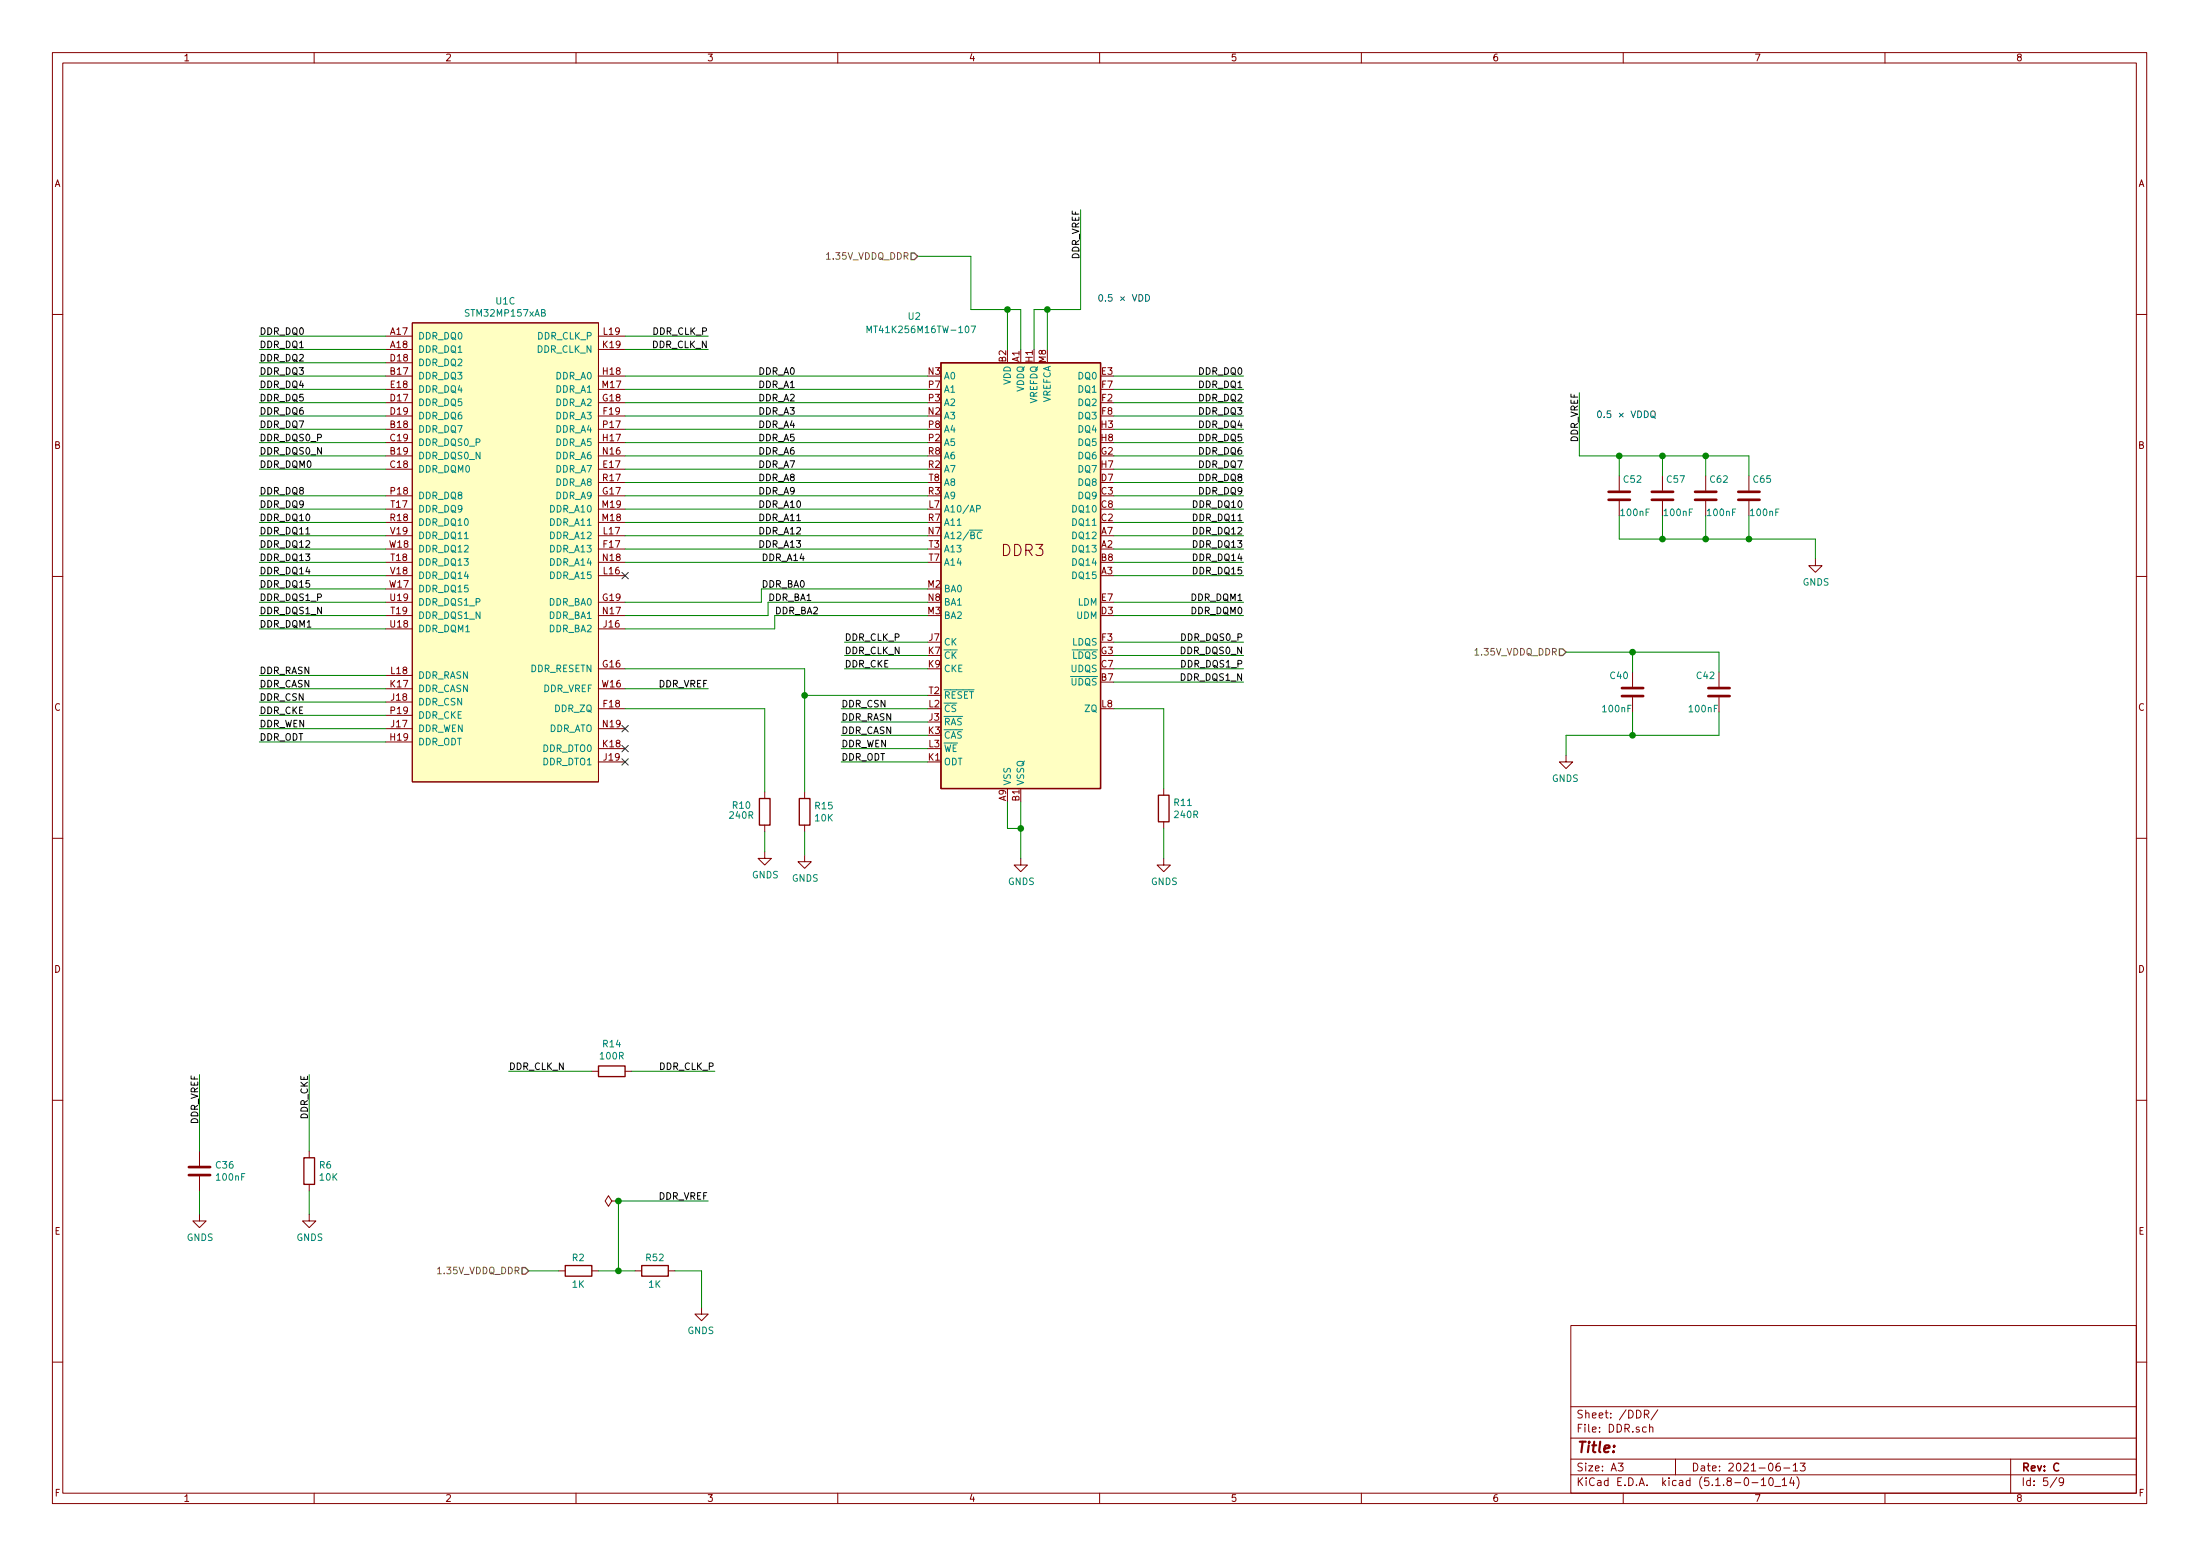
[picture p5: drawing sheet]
EESchema Schematic File Version 4
EELAYER 30 0
EELAYER END
$Descr A3 16535 11693
encoding utf-8
Sheet 5 9
Title ""
Date "2021-06-13"
Rev "C"
Comp ""
Comment1 ""
Comment2 ""
Comment3 ""
Comment4 ""
$EndDescr
$Comp
L Memory_RAM:AS4C256M16D3 U?
U 1 1
P 7675 4325
AR Path="/6039B5AB" Ref="U?"  Part="1" 
AR Path="/60386EBB/6039B5AB" Ref="U2"  Part="1" 
F 0 "U2" H 6875 6275 50  0000 C CNN
F 1 "MT41K256M16TW-107" H 6925 6175 50  0000 C CNN
F 2 "Package_BGA:BGA-96_9.0x13.0mm_Layout2x3x16_P0.8mm" H 7625 6125 50  0001 C CNN
F 3 "https://www.mouser.co.uk/datasheet/2/671/4Gb_DDR3L-1283964.pdf" H 7625 7025 50  0001 C CNN
F 4 "Micron" H 7675 4325 50  0001 C CNN "Mfr"
F 5 "MT41K256M16TW-107" H 7675 4325 50  0001 C CNN "PartNo"
F 6 "~" H 7675 4325 50  0001 C CNN "LCSC"
F 7 "~" H 7675 4325 50  0001 C CNN "Comment"
F 8 "~" H 7675 4325 50  0001 C CNN "Mouser"
	1    7675 4325
	1    0    0    -1  
$EndComp
Wire Wire Line
	7675 6025 7675 6225
$Comp
L power:GNDS #PWR037
U 1 1
P 7675 6450
F 0 "#PWR037" H 7675 6200 50  0001 C CNN
F 1 "GNDS" H 7680 6277 50  0000 C CNN
F 2 "" H 7675 6450 50  0001 C CNN
F 3 "" H 7675 6450 50  0001 C CNN
	1    7675 6450
	1    0    0    -1  
$EndComp
Wire Wire Line
	7575 6225 7675 6225
Wire Wire Line
	7575 6025 7575 6225
Connection ~ 7675 6225
Wire Wire Line
	7675 6225 7675 6450
Wire Wire Line
	7675 2625 7675 2325
Wire Wire Line
	7575 2625 7575 2325
Wire Wire Line
	7575 2325 7675 2325
Wire Wire Line
	7775 2625 7775 2325
Wire Wire Line
	7775 2325 7875 2325
Wire Wire Line
	7875 2325 7875 2625
Wire Wire Line
	7300 2325 7575 2325
Connection ~ 7575 2325
Wire Wire Line
	7875 2325 8125 2325
Connection ~ 7875 2325
Wire Wire Line
	6975 2825 4700 2825
Wire Wire Line
	6975 2925 4700 2925
Wire Wire Line
	4700 3025 6975 3025
Wire Wire Line
	6975 3125 4700 3125
Wire Wire Line
	4700 3225 6975 3225
Wire Wire Line
	6975 3325 4700 3325
Wire Wire Line
	4700 3425 6975 3425
Wire Wire Line
	6975 3525 4700 3525
Wire Wire Line
	4700 3625 6975 3625
Wire Wire Line
	6975 3725 4700 3725
Wire Wire Line
	4700 3825 6975 3825
Wire Wire Line
	6975 3925 4700 3925
Wire Wire Line
	4700 4025 6975 4025
Wire Wire Line
	6975 4125 4700 4125
Wire Wire Line
	4700 4225 6975 4225
NoConn ~ 4700 4325
Wire Wire Line
	4700 4525 5725 4525
Wire Wire Line
	5725 4525 5725 4425
Wire Wire Line
	5725 4425 6975 4425
Wire Wire Line
	6975 4525 5775 4525
Wire Wire Line
	5775 4525 5775 4625
Wire Wire Line
	5775 4625 4700 4625
Wire Wire Line
	4700 4725 5825 4725
Wire Wire Line
	5825 4725 5825 4625
Wire Wire Line
	5825 4625 6975 4625
Wire Wire Line
	4700 5025 6050 5025
Wire Wire Line
	6050 5025 6050 5225
Wire Wire Line
	4700 5175 5325 5175
$Comp
L Device:C C36
U 1 1
P 1500 8800
F 0 "C36" H 1615 8846 50  0000 L CNN
F 1 "100nF" H 1615 8755 50  0000 L CNN
F 2 "Capacitor_SMD:C_0402_1005Metric_Pad0.74x0.62mm_HandSolder" H 1538 8650 50  0001 C CNN
F 3 "~" H 1500 8800 50  0001 C CNN
F 4 "~" H 1500 8800 50  0001 C CNN "Mfr"
F 5 "~" H 1500 8800 50  0001 C CNN "PartNo"
F 6 "C1525" H 1500 8800 50  0001 C CNN "LCSC"
F 7 "~" H 1500 8800 50  0001 C CNN "Comment"
F 8 "~" H 1500 8800 50  0001 C CNN "Mouser"
	1    1500 8800
	1    0    0    -1  
$EndComp
Wire Wire Line
	1500 8950 1500 9125
$Comp
L power:GNDS #PWR034
U 1 1
P 1500 9125
F 0 "#PWR034" H 1500 8875 50  0001 C CNN
F 1 "GNDS" H 1505 8952 50  0000 C CNN
F 2 "" H 1500 9125 50  0001 C CNN
F 3 "" H 1500 9125 50  0001 C CNN
	1    1500 9125
	1    0    0    -1  
$EndComp
Wire Wire Line
	4700 5325 5750 5325
Wire Wire Line
	5750 5325 5750 5950
$Comp
L Device:R R10
U 1 1
P 5750 6100
F 0 "R10" H 5500 6150 50  0000 L CNN
F 1 "240R" H 5475 6075 50  0000 L CNN
F 2 "Resistor_SMD:R_0402_1005Metric_Pad0.72x0.64mm_HandSolder" V 5680 6100 50  0001 C CNN
F 3 "~" H 5750 6100 50  0001 C CNN
F 4 "~" H 5750 6100 50  0001 C CNN "Mfr"
F 5 "~" H 5750 6100 50  0001 C CNN "PartNo"
F 6 "~" H 5750 6100 50  0001 C CNN "LCSC"
F 7 "~" H 5750 6100 50  0001 C CNN "Comment"
F 8 "~" H 5750 6100 50  0001 C CNN "Mouser"
	1    5750 6100
	1    0    0    -1  
$EndComp
Wire Wire Line
	5750 6250 5750 6400
$Comp
L power:GNDS #PWR035
U 1 1
P 5750 6400
F 0 "#PWR035" H 5750 6150 50  0001 C CNN
F 1 "GNDS" H 5755 6227 50  0000 C CNN
F 2 "" H 5750 6400 50  0001 C CNN
F 3 "" H 5750 6400 50  0001 C CNN
	1    5750 6400
	1    0    0    -1  
$EndComp
Wire Wire Line
	2900 2525 1950 2525
Text Label 1950 2525 0    50   ~ 0
DDR_DQ0
Wire Wire Line
	2900 2625 1950 2625
Wire Wire Line
	1950 2725 2900 2725
Wire Wire Line
	2900 2825 1950 2825
Wire Wire Line
	1950 2925 2900 2925
Wire Wire Line
	2900 3025 1950 3025
Wire Wire Line
	1950 3125 2900 3125
Wire Wire Line
	2900 3225 1950 3225
Wire Wire Line
	1950 3325 2900 3325
Wire Wire Line
	2900 3425 1950 3425
Wire Wire Line
	1950 3525 2900 3525
Wire Wire Line
	1950 3725 2900 3725
Wire Wire Line
	2900 3825 1950 3825
Wire Wire Line
	1950 3925 2900 3925
Wire Wire Line
	2900 4025 1950 4025
Wire Wire Line
	1950 4125 2900 4125
Wire Wire Line
	2900 4225 1950 4225
Wire Wire Line
	1950 4325 2900 4325
Wire Wire Line
	2900 4425 1950 4425
Wire Wire Line
	1950 4525 2900 4525
Wire Wire Line
	9350 2825 8375 2825
Wire Wire Line
	8375 2925 9350 2925
Wire Wire Line
	9350 3025 8375 3025
Wire Wire Line
	8375 3125 9350 3125
Text Label 1950 2625 0    50   ~ 0
DDR_DQ1
Text Label 9350 2825 2    50   ~ 0
DDR_DQ0
Text Label 9350 2925 2    50   ~ 0
DDR_DQ1
Text Label 1950 2725 0    50   ~ 0
DDR_DQ2
Text Label 9350 3025 2    50   ~ 0
DDR_DQ2
Text Label 9350 3125 2    50   ~ 0
DDR_DQ3
Text Label 1950 2825 0    50   ~ 0
DDR_DQ3
Text Label 1950 2925 0    50   ~ 0
DDR_DQ4
Text Label 1950 3025 0    50   ~ 0
DDR_DQ5
Text Label 1950 3125 0    50   ~ 0
DDR_DQ6
Text Label 1950 3225 0    50   ~ 0
DDR_DQ7
Text Label 1950 3725 0    50   ~ 0
DDR_DQ8
Text Label 1950 3825 0    50   ~ 0
DDR_DQ9
Text Label 1950 3925 0    50   ~ 0
DDR_DQ10
Text Label 1950 4025 0    50   ~ 0
DDR_DQ11
Text Label 1950 4125 0    50   ~ 0
DDR_DQ12
Text Label 1950 4225 0    50   ~ 0
DDR_DQ13
Text Label 1950 4325 0    50   ~ 0
DDR_DQ14
Text Label 1950 4425 0    50   ~ 0
DDR_DQ15
Text Label 9350 3625 2    50   ~ 0
DDR_DQ8
Text Label 9350 3725 2    50   ~ 0
DDR_DQ9
Text Label 9350 3825 2    50   ~ 0
DDR_DQ10
Text Label 9350 3925 2    50   ~ 0
DDR_DQ11
Text Label 9350 4025 2    50   ~ 0
DDR_DQ12
Text Label 9350 4125 2    50   ~ 0
DDR_DQ13
Text Label 9350 4225 2    50   ~ 0
DDR_DQ14
Text Label 9350 4325 2    50   ~ 0
DDR_DQ15
Wire Wire Line
	8375 3625 9350 3625
Wire Wire Line
	8375 3725 9350 3725
Wire Wire Line
	8375 3825 9350 3825
Wire Wire Line
	8375 3925 9350 3925
Wire Wire Line
	8375 4025 9350 4025
Wire Wire Line
	8375 4125 9350 4125
Wire Wire Line
	8375 4225 9350 4225
Wire Wire Line
	8375 4325 9350 4325
Wire Wire Line
	9350 3225 8375 3225
Wire Wire Line
	8375 3325 9350 3325
Wire Wire Line
	9350 3425 8375 3425
Text Label 9350 3225 2    50   ~ 0
DDR_DQ4
Text Label 9350 3325 2    50   ~ 0
DDR_DQ5
Text Label 9350 3425 2    50   ~ 0
DDR_DQ6
Text Label 9350 3525 2    50   ~ 0
DDR_DQ7
Wire Wire Line
	9350 3525 8375 3525
Wire Wire Line
	8375 4825 9350 4825
Wire Wire Line
	9350 4925 8375 4925
Wire Wire Line
	8375 5025 9350 5025
Wire Wire Line
	8375 5125 9350 5125
Text Label 1950 3325 0    50   ~ 0
DDR_DQS0_P
Text Label 9350 4825 2    50   ~ 0
DDR_DQS0_P
Text Label 9350 4925 2    50   ~ 0
DDR_DQS0_N
Text Label 1950 3425 0    50   ~ 0
DDR_DQS0_N
Wire Wire Line
	1950 4625 2900 4625
Wire Wire Line
	1950 4725 2900 4725
Wire Wire Line
	1950 5075 2900 5075
Wire Wire Line
	1950 5175 2900 5175
Wire Wire Line
	1950 5275 2900 5275
Wire Wire Line
	1950 5375 2900 5375
Wire Wire Line
	1950 5475 2900 5475
Wire Wire Line
	1950 5575 2900 5575
Text Label 1950 4525 0    50   ~ 0
DDR_DQS1_P
Text Label 1950 4625 0    50   ~ 0
DDR_DQS1_N
Text Label 9350 5025 2    50   ~ 0
DDR_DQS1_P
Text Label 9350 5125 2    50   ~ 0
DDR_DQS1_N
Text Label 1950 3525 0    50   ~ 0
DDR_DQM0
Text Label 9350 4625 2    50   ~ 0
DDR_DQM0
Wire Wire Line
	8375 4625 9350 4625
Wire Wire Line
	8375 4525 9350 4525
Text Label 1950 4725 0    50   ~ 0
DDR_DQM1
Text Label 9350 4525 2    50   ~ 0
DDR_DQM1
Text Label 1950 5075 0    50   ~ 0
DDR_RASN
Text Label 6325 5425 0    50   ~ 0
DDR_RASN
Wire Wire Line
	6975 5325 6325 5325
Wire Wire Line
	6975 5425 6325 5425
Wire Wire Line
	6975 5525 6325 5525
Wire Wire Line
	6975 5625 6325 5625
Wire Wire Line
	6975 5725 6325 5725
Text Label 6325 5525 0    50   ~ 0
DDR_CASN
Text Label 1950 5175 0    50   ~ 0
DDR_CASN
Text Label 1950 5275 0    50   ~ 0
DDR_CSN
Text Label 6325 5325 0    50   ~ 0
DDR_CSN
Text Label 6325 5625 0    50   ~ 0
DDR_WEN
Text Label 1950 5475 0    50   ~ 0
DDR_WEN
Text Label 6325 5725 0    50   ~ 0
DDR_ODT
Text Label 1950 5575 0    50   ~ 0
DDR_ODT
Wire Wire Line
	6975 4825 6350 4825
Wire Wire Line
	6975 4925 6350 4925
Wire Wire Line
	6975 5025 6350 5025
Text Label 6350 5025 0    50   ~ 0
DDR_CKE
Text Label 1950 5375 0    50   ~ 0
DDR_CKE
Wire Wire Line
	4700 2525 5325 2525
Wire Wire Line
	4700 2625 5325 2625
Text Label 5325 2525 2    50   ~ 0
DDR_CLK_P
Text Label 5325 2625 2    50   ~ 0
DDR_CLK_N
Wire Wire Line
	8375 5325 8750 5325
Wire Wire Line
	8750 5325 8750 5925
$Comp
L power:GNDS #PWR038
U 1 1
P 8750 6450
F 0 "#PWR038" H 8750 6200 50  0001 C CNN
F 1 "GNDS" H 8755 6277 50  0000 C CNN
F 2 "" H 8750 6450 50  0001 C CNN
F 3 "" H 8750 6450 50  0001 C CNN
	1    8750 6450
	1    0    0    -1  
$EndComp
$Comp
L Device:R R11
U 1 1
P 8750 6075
F 0 "R11" H 8820 6121 50  0000 L CNN
F 1 "240R" H 8820 6030 50  0000 L CNN
F 2 "Resistor_SMD:R_0402_1005Metric_Pad0.72x0.64mm_HandSolder" V 8680 6075 50  0001 C CNN
F 3 "~" H 8750 6075 50  0001 C CNN
F 4 "~" H 8750 6075 50  0001 C CNN "Mfr"
F 5 "~" H 8750 6075 50  0001 C CNN "PartNo"
F 6 "~" H 8750 6075 50  0001 C CNN "LCSC"
F 7 "~" H 8750 6075 50  0001 C CNN "Comment"
F 8 "~" H 8750 6075 50  0001 C CNN "Mouser"
	1    8750 6075
	1    0    0    -1  
$EndComp
Wire Wire Line
	8750 6225 8750 6450
Wire Wire Line
	2325 8650 2325 8075
Text Label 2325 8075 3    50   ~ 0
DDR_CKE
$Comp
L Device:R R6
U 1 1
P 2325 8800
F 0 "R6" H 2395 8846 50  0000 L CNN
F 1 "10K" H 2395 8755 50  0000 L CNN
F 2 "Resistor_SMD:R_0402_1005Metric_Pad0.72x0.64mm_HandSolder" V 2255 8800 50  0001 C CNN
F 3 "~" H 2325 8800 50  0001 C CNN
F 4 "~" H 2325 8800 50  0001 C CNN "Mfr"
F 5 "~" H 2325 8800 50  0001 C CNN "PartNo"
F 6 "C25744" H 2325 8800 50  0001 C CNN "LCSC"
F 7 "~" H 2325 8800 50  0001 C CNN "Comment"
F 8 "~" H 2325 8800 50  0001 C CNN "Mouser"
	1    2325 8800
	1    0    0    -1  
$EndComp
Wire Wire Line
	2325 8950 2325 9125
$Comp
L power:GNDS #PWR0107
U 1 1
P 2325 9125
F 0 "#PWR0107" H 2325 8875 50  0001 C CNN
F 1 "GNDS" H 2330 8952 50  0000 C CNN
F 2 "" H 2325 9125 50  0001 C CNN
F 3 "" H 2325 9125 50  0001 C CNN
	1    2325 9125
	1    0    0    -1  
$EndComp
Wire Wire Line
	6050 5950 6050 5225
$Comp
L Device:R R15
U 1 1
P 6050 6100
F 0 "R15" H 6120 6146 50  0000 L CNN
F 1 "10K" H 6120 6055 50  0000 L CNN
F 2 "Resistor_SMD:R_0402_1005Metric_Pad0.72x0.64mm_HandSolder" V 5980 6100 50  0001 C CNN
F 3 "~" H 6050 6100 50  0001 C CNN
F 4 "~" H 6050 6100 50  0001 C CNN "Mfr"
F 5 "~" H 6050 6100 50  0001 C CNN "PartNo"
F 6 "C25744" H 6050 6100 50  0001 C CNN "LCSC"
F 7 "~" H 6050 6100 50  0001 C CNN "Comment"
F 8 "~" H 6050 6100 50  0001 C CNN "Mouser"
	1    6050 6100
	1    0    0    -1  
$EndComp
Wire Wire Line
	6050 6250 6050 6425
$Comp
L power:GNDS #PWR0108
U 1 1
P 6050 6425
F 0 "#PWR0108" H 6050 6175 50  0001 C CNN
F 1 "GNDS" H 6055 6252 50  0000 C CNN
F 2 "" H 6050 6425 50  0001 C CNN
F 3 "" H 6050 6425 50  0001 C CNN
	1    6050 6425
	1    0    0    -1  
$EndComp
Connection ~ 6050 5225
Wire Wire Line
	6050 5225 6975 5225
Wire Wire Line
	4750 8050 5375 8050
Wire Wire Line
	4450 8050 3825 8050
Text Label 5375 8050 2    50   ~ 0
DDR_CLK_P
Text Label 3825 8050 0    50   ~ 0
DDR_CLK_N
$Comp
L Device:R R14
U 1 1
P 4600 8050
F 0 "R14" V 4393 8050 50  0000 C CNN
F 1 "100R" V 4484 8050 50  0000 C CNN
F 2 "Resistor_SMD:R_0402_1005Metric_Pad0.72x0.64mm_HandSolder" V 4530 8050 50  0001 C CNN
F 3 "~" H 4600 8050 50  0001 C CNN
F 4 "~" H 4600 8050 50  0001 C CNN "Mfr"
F 5 "~" H 4600 8050 50  0001 C CNN "PartNo"
F 6 "C25076" H 4600 8050 50  0001 C CNN "LCSC"
F 7 "~" H 4600 8050 50  0001 C CNN "Comment"
F 8 "~" H 4600 8050 50  0001 C CNN "Mouser"
	1    4600 8050
	0    1    1    0   
$EndComp
Text Label 5700 2825 0    50   ~ 0
DDR_A0
Text Label 5700 2925 0    50   ~ 0
DDR_A1
Text Label 5700 3025 0    50   ~ 0
DDR_A2
Text Label 5700 3125 0    50   ~ 0
DDR_A3
Text Label 5700 3225 0    50   ~ 0
DDR_A4
Text Label 5700 3325 0    50   ~ 0
DDR_A5
Text Label 5700 3425 0    50   ~ 0
DDR_A6
Text Label 5700 3525 0    50   ~ 0
DDR_A7
Text Label 5700 3625 0    50   ~ 0
DDR_A8
Text Label 5700 3725 0    50   ~ 0
DDR_A9
Text Label 5700 3825 0    50   ~ 0
DDR_A10
Text Label 5700 3925 0    50   ~ 0
DDR_A11
Text Label 5700 4025 0    50   ~ 0
DDR_A12
Text Label 5700 4125 0    50   ~ 0
DDR_A13
Text Label 5725 4225 0    50   ~ 0
DDR_A14
Text Label 5725 4425 0    50   ~ 0
DDR_BA0
Text Label 5775 4525 0    50   ~ 0
DDR_BA1
Text Label 5825 4625 0    50   ~ 0
DDR_BA2
Wire Wire Line
	12175 3575 12175 3425
$Comp
L Device:C C52
U 1 1
P 12175 3725
F 0 "C52" H 12200 3850 50  0000 L CNN
F 1 "100nF" H 12175 3600 50  0000 L CNN
F 2 "Capacitor_SMD:C_0402_1005Metric_Pad0.74x0.62mm_HandSolder" H 12213 3575 50  0001 C CNN
F 3 "~" H 12175 3725 50  0001 C CNN
F 4 "~" H 12175 3725 50  0001 C CNN "Mfr"
F 5 "~" H 12175 3725 50  0001 C CNN "PartNo"
F 6 "C1525" H 12175 3725 50  0001 C CNN "LCSC"
F 7 "~" H 12175 3725 50  0001 C CNN "Comment"
F 8 "~" H 12175 3725 50  0001 C CNN "Mouser"
	1    12175 3725
	1    0    0    -1  
$EndComp
Wire Wire Line
	12175 3875 12175 4050
Wire Wire Line
	12500 3575 12500 3425
$Comp
L Device:C C57
U 1 1
P 12500 3725
F 0 "C57" H 12525 3850 50  0000 L CNN
F 1 "100nF" H 12500 3600 50  0000 L CNN
F 2 "Capacitor_SMD:C_0402_1005Metric_Pad0.74x0.62mm_HandSolder" H 12538 3575 50  0001 C CNN
F 3 "~" H 12500 3725 50  0001 C CNN
F 4 "~" H 12500 3725 50  0001 C CNN "Mfr"
F 5 "~" H 12500 3725 50  0001 C CNN "PartNo"
F 6 "C1525" H 12500 3725 50  0001 C CNN "LCSC"
F 7 "~" H 12500 3725 50  0001 C CNN "Comment"
F 8 "~" H 12500 3725 50  0001 C CNN "Mouser"
	1    12500 3725
	1    0    0    -1  
$EndComp
Wire Wire Line
	12500 3875 12500 4050
Wire Wire Line
	12825 3575 12825 3425
$Comp
L Device:C C62
U 1 1
P 12825 3725
F 0 "C62" H 12850 3850 50  0000 L CNN
F 1 "100nF" H 12825 3600 50  0000 L CNN
F 2 "Capacitor_SMD:C_0402_1005Metric_Pad0.74x0.62mm_HandSolder" H 12863 3575 50  0001 C CNN
F 3 "~" H 12825 3725 50  0001 C CNN
F 4 "~" H 12825 3725 50  0001 C CNN "Mfr"
F 5 "~" H 12825 3725 50  0001 C CNN "PartNo"
F 6 "C1525" H 12825 3725 50  0001 C CNN "LCSC"
F 7 "~" H 12825 3725 50  0001 C CNN "Comment"
F 8 "~" H 12825 3725 50  0001 C CNN "Mouser"
	1    12825 3725
	1    0    0    -1  
$EndComp
Wire Wire Line
	12825 3875 12825 4050
Wire Wire Line
	13150 3575 13150 3425
$Comp
L Device:C C65
U 1 1
P 13150 3725
F 0 "C65" H 13175 3850 50  0000 L CNN
F 1 "100nF" H 13150 3600 50  0000 L CNN
F 2 "Capacitor_SMD:C_0402_1005Metric_Pad0.74x0.62mm_HandSolder" H 13188 3575 50  0001 C CNN
F 3 "~" H 13150 3725 50  0001 C CNN
F 4 "~" H 13150 3725 50  0001 C CNN "Mfr"
F 5 "~" H 13150 3725 50  0001 C CNN "PartNo"
F 6 "C1525" H 13150 3725 50  0001 C CNN "LCSC"
F 7 "~" H 13150 3725 50  0001 C CNN "Comment"
F 8 "~" H 13150 3725 50  0001 C CNN "Mouser"
	1    13150 3725
	1    0    0    -1  
$EndComp
Wire Wire Line
	13150 3875 13150 4050
Wire Wire Line
	13650 4050 13650 4200
Wire Wire Line
	12175 4050 12500 4050
Connection ~ 12500 4050
Wire Wire Line
	12500 4050 12825 4050
Connection ~ 12825 4050
Wire Wire Line
	12825 4050 13150 4050
Connection ~ 13150 4050
Wire Wire Line
	13150 4050 13650 4050
$Comp
L power:GNDS #PWR0109
U 1 1
P 13650 4200
F 0 "#PWR0109" H 13650 3950 50  0001 C CNN
F 1 "GNDS" H 13655 4027 50  0000 C CNN
F 2 "" H 13650 4200 50  0001 C CNN
F 3 "" H 13650 4200 50  0001 C CNN
	1    13650 4200
	1    0    0    -1  
$EndComp
Wire Wire Line
	13150 3425 12825 3425
Connection ~ 12175 3425
Wire Wire Line
	12175 3425 11875 3425
Connection ~ 12500 3425
Wire Wire Line
	12500 3425 12175 3425
Connection ~ 12825 3425
Wire Wire Line
	12825 3425 12500 3425
Wire Wire Line
	12925 5050 12925 4900
$Comp
L Device:C C42
U 1 1
P 12925 5200
F 0 "C42" H 12950 5325 50  0000 L CNN
F 1 "100nF" H 12925 5075 50  0000 L CNN
F 2 "Capacitor_SMD:C_0402_1005Metric_Pad0.74x0.62mm_HandSolder" H 12963 5050 50  0001 C CNN
F 3 "~" H 12925 5200 50  0001 C CNN
F 4 "~" H 12925 5200 50  0001 C CNN "Mfr"
F 5 "~" H 12925 5200 50  0001 C CNN "PartNo"
F 6 "C1525" H 12925 5200 50  0001 C CNN "LCSC"
F 7 "~" H 12925 5200 50  0001 C CNN "Comment"
F 8 "~" H 12925 5200 50  0001 C CNN "Mouser"
	1    12925 5200
	-1   0    0    -1  
$EndComp
Wire Wire Line
	12925 5350 12925 5525
Wire Wire Line
	12275 5050 12275 4900
$Comp
L Device:C C40
U 1 1
P 12275 5200
F 0 "C40" H 12300 5325 50  0000 L CNN
F 1 "100nF" H 12275 5075 50  0000 L CNN
F 2 "Capacitor_SMD:C_0402_1005Metric_Pad0.74x0.62mm_HandSolder" H 12313 5050 50  0001 C CNN
F 3 "~" H 12275 5200 50  0001 C CNN
F 4 "~" H 12275 5200 50  0001 C CNN "Mfr"
F 5 "~" H 12275 5200 50  0001 C CNN "PartNo"
F 6 "C1525" H 12275 5200 50  0001 C CNN "LCSC"
F 7 "~" H 12275 5200 50  0001 C CNN "Comment"
F 8 "~" H 12275 5200 50  0001 C CNN "Mouser"
	1    12275 5200
	-1   0    0    -1  
$EndComp
Wire Wire Line
	12275 5350 12275 5525
Connection ~ 12275 4900
Wire Wire Line
	12275 4900 11775 4900
Wire Wire Line
	11775 5525 11775 5675
Connection ~ 12275 5525
Wire Wire Line
	12275 5525 11775 5525
$Comp
L power:GNDS #PWR0113
U 1 1
P 11775 5675
F 0 "#PWR0113" H 11775 5425 50  0001 C CNN
F 1 "GNDS" H 11780 5502 50  0000 C CNN
F 2 "" H 11775 5675 50  0001 C CNN
F 3 "" H 11775 5675 50  0001 C CNN
	1    11775 5675
	-1   0    0    -1  
$EndComp
Text Notes 12000 3150 0    50   ~ 0
0.5 × VDDQ
Text Notes 8250 2275 0    50   ~ 0
0.5 × VDD
$Comp
L Device:R R?
U 1 1
P 4350 9550
AR Path="/5FBD70AB/5FDCF44A" Ref="R?"  Part="1" 
AR Path="/60386EBB/5FDCF44A" Ref="R2"  Part="1" 
F 0 "R2" V 4250 9500 50  0000 L CNN
F 1 "1K" V 4450 9500 50  0000 L CNN
F 2 "Resistor_SMD:R_0402_1005Metric_Pad0.72x0.64mm_HandSolder" V 4280 9550 50  0001 C CNN
F 3 "~" H 4350 9550 50  0001 C CNN
F 4 "~" H 4350 9550 50  0001 C CNN "Mfr"
F 5 "~" H 4350 9550 50  0001 C CNN "PartNo"
F 6 "C11702" H 4350 9550 50  0001 C CNN "LCSC"
F 7 "~" H 4350 9550 50  0001 C CNN "Comment"
F 8 "~" H 4350 9550 50  0001 C CNN "Mouser"
	1    4350 9550
	0    -1   1    0   
$EndComp
$Comp
L Device:R R?
U 1 1
P 4925 9550
AR Path="/5FBD70AB/5FDCF452" Ref="R?"  Part="1" 
AR Path="/60386EBB/5FDCF452" Ref="R52"  Part="1" 
F 0 "R52" V 4825 9475 50  0000 L CNN
F 1 "1K" V 5025 9500 50  0000 L CNN
F 2 "Resistor_SMD:R_0402_1005Metric_Pad0.72x0.64mm_HandSolder" V 4855 9550 50  0001 C CNN
F 3 "~" H 4925 9550 50  0001 C CNN
F 4 "~" H 4925 9550 50  0001 C CNN "Mfr"
F 5 "~" H 4925 9550 50  0001 C CNN "PartNo"
F 6 "C11702" H 4925 9550 50  0001 C CNN "LCSC"
F 7 "~" H 4925 9550 50  0001 C CNN "Comment"
F 8 "~" H 4925 9550 50  0001 C CNN "Mouser"
	1    4925 9550
	0    -1   1    0   
$EndComp
Wire Wire Line
	5325 9025 4650 9025
Wire Wire Line
	4500 9550 4650 9550
Connection ~ 4650 9550
Wire Wire Line
	4650 9550 4775 9550
$Comp
L power:GNDS #PWR?
U 1 1
P 5275 9825
AR Path="/5FBD70AB/5FDCF463" Ref="#PWR?"  Part="1" 
AR Path="/60386EBB/5FDCF463" Ref="#PWR0134"  Part="1" 
F 0 "#PWR0134" H 5275 9575 50  0001 C CNN
F 1 "GNDS" H 5280 9652 50  0000 C CNN
F 2 "" H 5275 9825 50  0001 C CNN
F 3 "" H 5275 9825 50  0001 C CNN
	1    5275 9825
	-1   0    0    -1  
$EndComp
Text Label 5325 5175 2    50   ~ 0
DDR_VREF
Text Label 5325 9025 2    50   ~ 0
DDR_VREF
Text Label 8125 1575 3    50   ~ 0
DDR_VREF
Wire Wire Line
	8125 1575 8125 2325
Text Label 11875 2950 3    50   ~ 0
DDR_VREF
Wire Wire Line
	11875 2950 11875 3425
$Comp
L power:PWR_FLAG #FLG0101
U 1 1
P 4650 9025
F 0 "#FLG0101" H 4650 9100 50  0001 C CNN
F 1 "PWR_FLAG" H 4650 9198 50  0001 C CNN
F 2 "" H 4650 9025 50  0001 C CNN
F 3 "~" H 4650 9025 50  0001 C CNN
	1    4650 9025
	0    -1   -1   0   
$EndComp
Connection ~ 4650 9025
Wire Wire Line
	4650 9550 4650 9025
Text Label 1500 8075 3    50   ~ 0
DDR_VREF
Wire Wire Line
	1500 8075 1500 8650
Text HLabel 6900 1925 0    50   Input ~ 0
1.35V_VDDQ_DDR
Wire Wire Line
	6900 1925 7300 1925
Wire Wire Line
	7300 1925 7300 2325
Text HLabel 3975 9550 0    50   Input ~ 0
1.35V_VDDQ_DDR
Text HLabel 11775 4900 0    50   Input ~ 0
1.35V_VDDQ_DDR
Wire Wire Line
	3975 9550 4200 9550
Wire Wire Line
	5275 9825 5275 9550
Wire Wire Line
	5075 9550 5275 9550
Text Label 6350 4925 0    50   ~ 0
DDR_CLK_N
Text Label 6350 4825 0    50   ~ 0
DDR_CLK_P
$Comp
L STM32MP15x:STM32MP157xAB U1
U 3 1
P 3800 4125
F 0 "U1" H 3800 5990 50  0000 C CNN
F 1 "STM32MP157xAB" H 3800 5899 50  0000 C CNN
F 2 "STM32MP151_LFBGA:BGA-354_19x19_16.0x16.0mm" H 3650 6025 50  0001 C CNN
F 3 "https://www.st.com/resource/en/datasheet/stm32mp151c.pdf" H 4450 4275 50  0001 C CNN
F 4 "~" H 3800 4125 50  0001 C CNN "Mfr"
F 5 "~" H 3800 4125 50  0001 C CNN "PartNo"
F 6 "~" H 3800 4125 50  0001 C CNN "LCSC"
F 7 "~" H 3800 4125 50  0001 C CNN "Comment"
F 8 "~" H 3800 4125 50  0001 C CNN "Mouser"
	3    3800 4125
	1    0    0    -1  
$EndComp
NoConn ~ 4700 5475
NoConn ~ 4700 5625
NoConn ~ 4700 5725
Wire Wire Line
	12275 5525 12925 5525
Wire Wire Line
	12275 4900 12925 4900
$EndSCHEMATC
